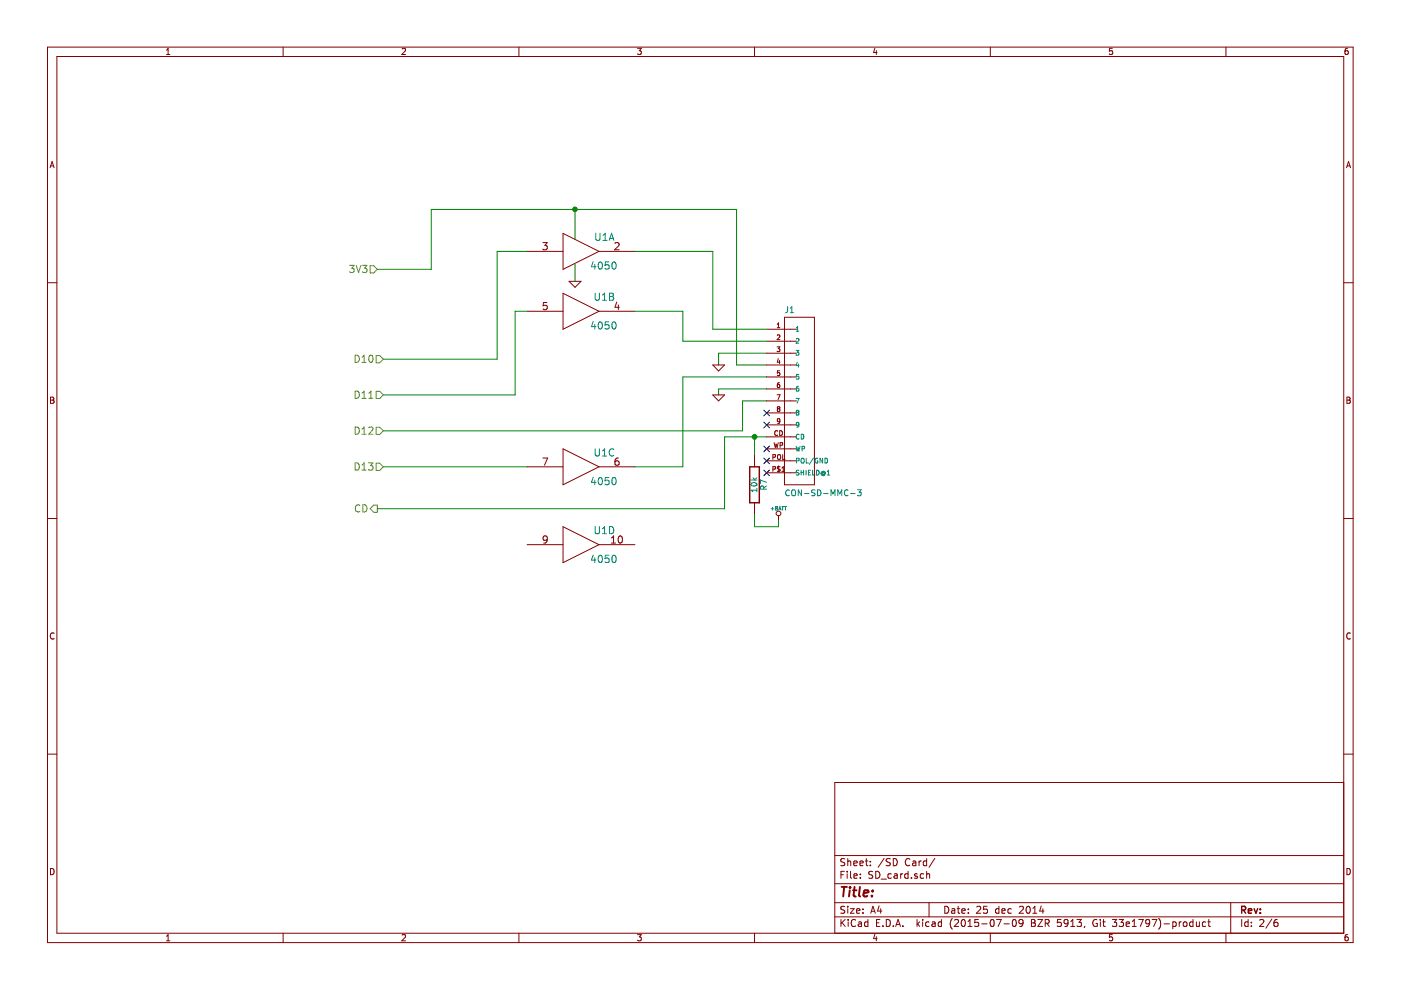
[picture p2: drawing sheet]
EESchema Schematic File Version 2
LIBS:WindLoggerv3_PCB-rescue
LIBS:power
LIBS:device
LIBS:transistors
LIBS:conn
LIBS:linear
LIBS:regul
LIBS:74xx
LIBS:cmos4000
LIBS:adc-dac
LIBS:memory
LIBS:xilinx
LIBS:microcontrollers
LIBS:dsp
LIBS:microchip
LIBS:analog_switches
LIBS:motorola
LIBS:texas
LIBS:intel
LIBS:audio
LIBS:interface
LIBS:digital-audio
LIBS:display
LIBS:cypress
LIBS:siliconi
LIBS:opto
LIBS:atmel
LIBS:contrib
LIBS:valves
LIBS:1wire
LIBS:arduino_shieldsNCL
LIBS:atmel-1
LIBS:atmel-2005
LIBS:philips
LIBS:nxp
LIBS:matts_components
LIBS:linear2
LIBS:WindLoggerv3_PCB-cache
EELAYER 25 0
EELAYER END
$Descr A4 11693 8268
encoding utf-8
Sheet 2 6
Title ""
Date "25 dec 2014"
Rev ""
Comp ""
Comment1 ""
Comment2 ""
Comment3 ""
Comment4 ""
$EndDescr
Wire Wire Line
	6300 3800 6300 3650
Wire Wire Line
	3200 3300 4300 3300
Wire Wire Line
	6400 2950 6000 2950
Wire Wire Line
	6000 2950 6000 3050
Wire Wire Line
	6150 3050 6400 3050
Wire Wire Line
	6000 3300 6000 3250
Wire Wire Line
	6000 3250 6400 3250
Wire Wire Line
	3200 3900 4400 3900
Wire Wire Line
	6400 3150 5700 3150
Wire Wire Line
	5700 3150 5700 3900
Wire Wire Line
	3200 3600 6200 3600
Wire Wire Line
	6200 3600 6200 3350
Wire Wire Line
	6200 3350 6400 3350
Wire Wire Line
	3200 3000 4150 3000
Wire Wire Line
	6050 3650 6400 3650
NoConn ~ 6400 3950
NoConn ~ 6400 3850
NoConn ~ 6400 3750
NoConn ~ 6400 3450
NoConn ~ 6400 3550
$Comp
L R R7
U 1 1
P 6300 4050
F 0 "R7" V 6380 4050 50  0000 C CNN
F 1 "10k" V 6300 4050 50  0000 C CNN
F 2 "" H 6300 4050 60  0001 C CNN
F 3 "" H 6300 4050 60  0001 C CNN
	1    6300 4050
	1    0    0    -1  
$EndComp
$Comp
L GND #PWR021
U 1 1
P 6000 3300
F 0 "#PWR021" H 6000 3300 30  0001 C CNN
F 1 "GND" H 6000 3230 30  0001 C CNN
F 2 "" H 6000 3300 60  0001 C CNN
F 3 "" H 6000 3300 60  0001 C CNN
	1    6000 3300
	1    0    0    -1  
$EndComp
$Comp
L GND #PWR022
U 1 1
P 6000 3050
F 0 "#PWR022" H 6000 3050 30  0001 C CNN
F 1 "GND" H 6000 2980 30  0001 C CNN
F 2 "" H 6000 3050 60  0001 C CNN
F 3 "" H 6000 3050 60  0001 C CNN
	1    6000 3050
	1    0    0    -1  
$EndComp
$Comp
L CON-SD-MMC-3 J1
U 1 1
P 6700 3350
F 0 "J1" H 6550 4080 50  0000 L BNN
F 1 "CON-SD-MMC-3" H 6550 2550 50  0000 L BNN
F 2 "m-pad-2.1-DM1AA-SF-PEJ(21)" H 6700 3500 50  0001 C CNN
F 3 "" H 6700 3350 60  0001 C CNN
	1    6700 3350
	1    0    0    -1  
$EndComp
Text HLabel 3200 3000 0    60   Input ~ 0
D10
Text HLabel 3200 3300 0    60   Input ~ 0
D11
Text HLabel 3200 3600 0    60   Input ~ 0
D12
Text HLabel 3200 3900 0    60   Input ~ 0
D13
Text HLabel 3150 2250 0    60   Input ~ 0
3V3
Wire Wire Line
	6150 1750 6150 3050
Text HLabel 3150 4250 0    60   Output ~ 0
CD
$Comp
L 4050 U1
U 1 1
P 4850 2100
F 0 "U1" H 5045 2215 60  0000 C CNN
F 1 "4050" H 5040 1975 60  0000 C CNN
F 2 "" H 4850 2100 60  0000 C CNN
F 3 "" H 4850 2100 60  0000 C CNN
	1    4850 2100
	1    0    0    -1  
$EndComp
$Comp
L 4050 U1
U 2 1
P 4850 2600
F 0 "U1" H 5045 2715 60  0000 C CNN
F 1 "4050" H 5040 2475 60  0000 C CNN
F 2 "" H 4850 2600 60  0000 C CNN
F 3 "" H 4850 2600 60  0000 C CNN
	2    4850 2600
	1    0    0    -1  
$EndComp
$Comp
L 4050 U1
U 3 1
P 4850 3900
F 0 "U1" H 5045 4015 60  0000 C CNN
F 1 "4050" H 5040 3775 60  0000 C CNN
F 2 "" H 4850 3900 60  0000 C CNN
F 3 "" H 4850 3900 60  0000 C CNN
	3    4850 3900
	1    0    0    -1  
$EndComp
$Comp
L 4050 U1
U 4 1
P 4850 4550
F 0 "U1" H 5045 4665 60  0000 C CNN
F 1 "4050" H 5040 4425 60  0000 C CNN
F 2 "" H 4850 4550 60  0000 C CNN
F 3 "" H 4850 4550 60  0000 C CNN
	4    4850 4550
	1    0    0    -1  
$EndComp
Wire Wire Line
	6400 2750 5950 2750
Wire Wire Line
	5950 2750 5950 2100
Wire Wire Line
	5950 2100 5300 2100
Wire Wire Line
	4150 3000 4150 2100
Wire Wire Line
	4150 2100 4400 2100
Wire Wire Line
	6400 2850 5700 2850
Wire Wire Line
	5700 2850 5700 2600
Wire Wire Line
	5700 2600 5300 2600
Wire Wire Line
	4300 3300 4300 2600
Wire Wire Line
	4300 2600 4400 2600
Wire Wire Line
	5700 3900 5300 3900
Wire Wire Line
	6150 1750 3600 1750
Wire Wire Line
	3600 1750 3600 2250
Wire Wire Line
	3600 2250 3150 2250
Wire Wire Line
	3150 4250 6050 4250
Wire Wire Line
	6050 4250 6050 3650
Connection ~ 6300 3650
$Comp
L +BATT #PWR023
U 1 1
P 6500 4350
F 0 "#PWR023" H 6500 4300 20  0001 C CNN
F 1 "+BATT" H 6500 4450 30  0000 C CNN
F 2 "" H 6500 4350 60  0000 C CNN
F 3 "" H 6500 4350 60  0000 C CNN
	1    6500 4350
	1    0    0    -1  
$EndComp
Wire Wire Line
	6300 4300 6300 4400
Wire Wire Line
	6300 4400 6500 4400
Wire Wire Line
	6500 4400 6500 4350
$Comp
L GND #PWR024
U 1 1
P 4800 2350
F 0 "#PWR024" H 4800 2350 30  0001 C CNN
F 1 "GND" H 4800 2280 30  0001 C CNN
F 2 "" H 4800 2350 60  0000 C CNN
F 3 "" H 4800 2350 60  0000 C CNN
	1    4800 2350
	1    0    0    -1  
$EndComp
Wire Wire Line
	4800 2350 4800 2200
Wire Wire Line
	4800 2000 4800 1750
Connection ~ 4800 1750
$EndSCHEMATC
